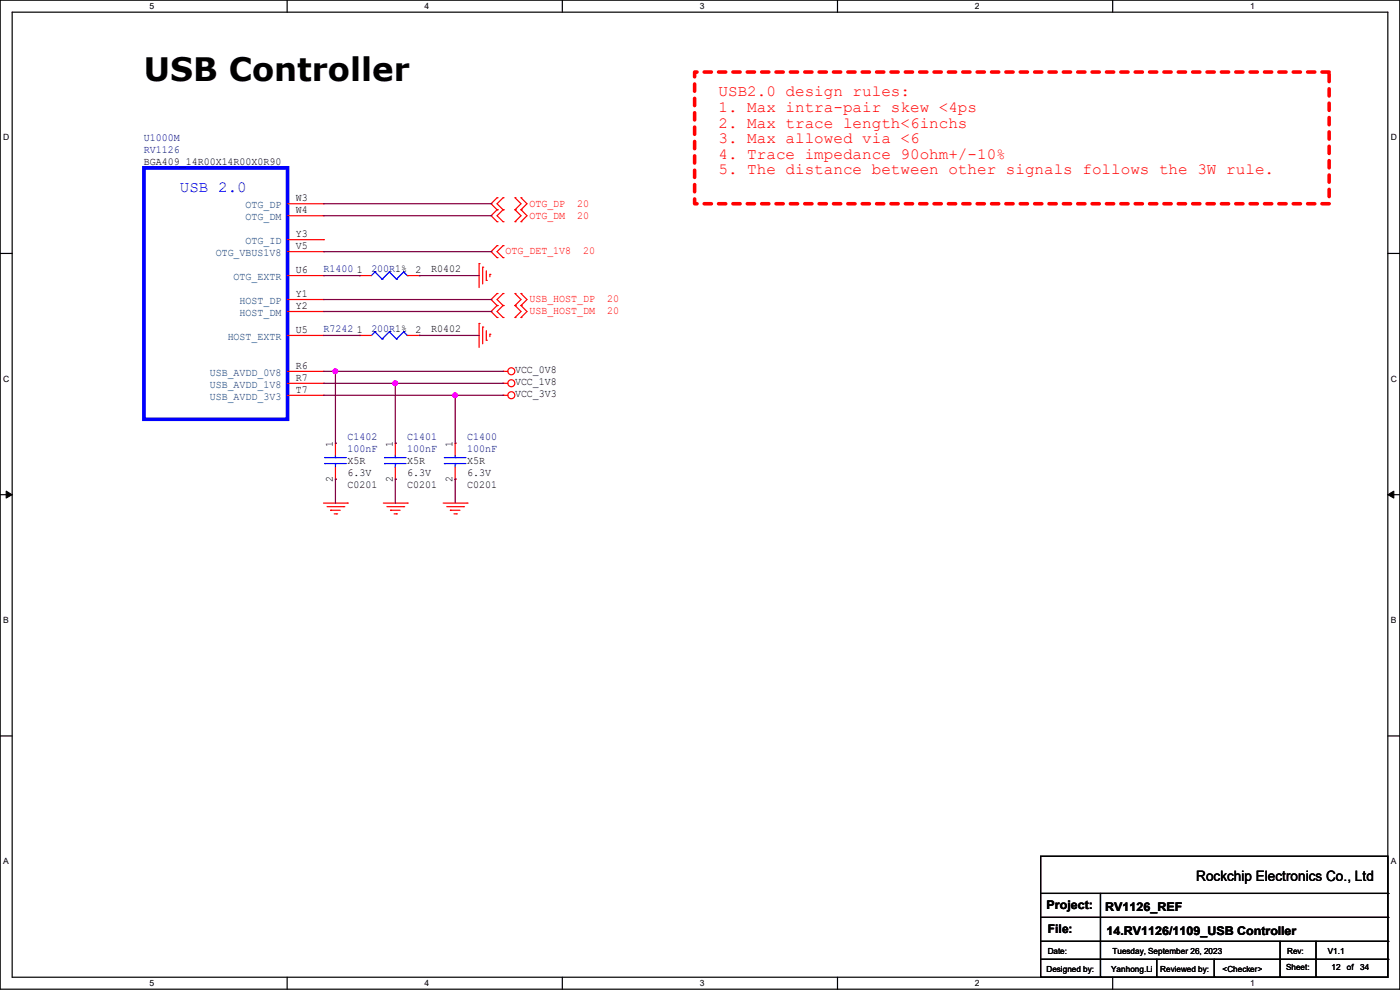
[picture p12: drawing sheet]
<svg xmlns="http://www.w3.org/2000/svg" width="297mm" height="210mm" viewBox="0 0 297 210" stroke-linecap="round" stroke-linejoin="round" font-family="sans-serif">
<path d="M0 0h297v209.8h-297zM2.6 2.6h291.8v204.7h-291.8z" fill="none" stroke="#000" stroke-width=".25"/>
<g fill="#fff">
<path d="M31.7 .3h1v2h-1z"/>
<path d="M31.7 207.6h1v1.9h-1z"/>
</g>
<path d="M60.9 0v2.6M60.9 207.3v2.5" fill="none" stroke="#000" stroke-width=".25"/>
<g fill="#fff">
<path d="M90.1 .3h1v2h-1z"/>
<path d="M90.1 207.6h1v1.9h-1z"/>
</g>
<path d="M119.3 0v2.6M119.3 207.3v2.5" fill="none" stroke="#000" stroke-width=".25"/>
<g fill="#fff">
<path d="M148.5 .3h.9v2h-.9z"/>
<path d="M148.5 207.6h.9v1.9h-.9z"/>
</g>
<path d="M177.7 0v2.6M177.7 207.3v2.5" fill="none" stroke="#000" stroke-width=".25"/>
<g fill="#fff">
<path d="M206.8 .3h1v2h-1z"/>
<path d="M206.8 207.6h1v1.9h-1z"/>
</g>
<path d="M236.1 0v2.6M236.1 207.3v2.5" fill="none" stroke="#000" stroke-width=".25"/>
<g fill="#fff">
<path d="M265.2 .3h1v2h-1z"/>
<path d="M265.2 207.6h1v1.9h-1z"/>
<path d="M.7 28.2h1.2v1.9h-1.2z"/>
<path d="M295.1 28.2h1.2v1.9h-1.2z"/>
<path d="M.7 79.3h1.2v2h-1.2z"/>
<path d="M295.1 79.3h1.2v2h-1.2z"/>
</g>
<path d="M0 53.8h2.6M294.4 53.8h2.6" fill="none" stroke="#000" stroke-width=".25"/>
<g fill="#fff">
<path d="M.7 130.5h1.2v2h-1.2z"/>
<path d="M295.1 130.5h1.1v2h-1.1z"/>
</g>
<path d="M0 104.9h2.6M294.4 104.9h2.6" fill="none" stroke="#000" stroke-width=".25"/>
<path d="M1.3 104.2l1.3 .7-1.3 .8zM294.4 104.9l1.3-.7v1.5z" fill="#000" stroke="#000" stroke-width=".21"/>
<g fill="#fff">
<path d="M.7 181.7h1.2v2h-1.2z"/>
<path d="M295.1 181.7h1.1v2h-1.1z"/>
</g>
<g fill="none" stroke="#000" stroke-width=".25">
<path d="M0 156.1h2.6M294.4 156.1h2.6M220.8 181.7h73.6v25.6h-73.6zM220.8 189.5h73.6M220.8 194.6h73.6M220.8 199.7h73.6M233.5 189.5v17.8M271.6 199.7v7.6M279.2 199.7v7.6M294.4 189.5h.1M294.4 194.6h.1M294.4 199.7h.1"/>
<path d="M220.8 203.5h73.6M233.5 207.3h.1M245.4 207.3h.1M245.4 203.5v3.8M257.6 207.3h.1M257.6 203.5v3.8M271.6 207.3h.1M279.2 207.3h.1M294.4 203.5h.1"/>
</g>
<path d="M147.4 15.3h134.6v27.9h-134.6z" fill="none" stroke="#f00" stroke-width=".76" stroke-dasharray="1.5 1.5"/>
<g fill="none" stroke="#f00" stroke-width=".25">
<path d="M61 58.5h7.6M61 45.8h7.6M61 43.2h7.6M61 50.8h7.6M61 53.4h7.6M68.6 45.8h.1M68.6 43.2h.1M68.6 50.8h.1M68.6 58.5h.1M68.6 53.4h.1M76.2 58.5h.1M76.2 58.5h2.6"/>
<path d="M86.4 58.5h2.5M88.9 58.5h.1M101.6 55.9h.1M101.6 55.9v5.1M102.4 56.7h.1M102.4 56.7v3.5M103.2 59.5h.1M103.2 57.4v2.1M103.9 58.2h.1M103.9 58.2v.5M105.5 52.1h.1M105.5 54.7h.1"/>
<path d="M105.5 44.5h.1M105.5 47h.1M105.5 42h.1M105.5 52.1l-1.3 1.3 1.3 1.3M105.5 44.5l-1.3 1.3 1.3 1.2M105.5 42l-1.3 1.2 1.3 1.3M106.7 54.7h.1M106.7 52.1h.1M106.7 47h.1M106.7 44.5h.1M106.7 42h.1M106.7 52.1l-1.2 1.3 1.2 1.3"/>
<path d="M106.7 44.5l-1.2 1.3 1.2 1.2M106.7 42l-1.2 1.2 1.2 1.3M109.3 47h.1M109.3 44.5h.1M109.3 42h.1M109.3 44.5l1.2 1.3-1.2 1.2M109.3 42l1.2 1.2-1.2 1.3M110.5 47h.1M110.5 44.5h.1M110.5 42h.1M110.5 44.5l1.3 1.3-1.3 1.2M110.5 42l1.3 1.2-1.3 1.3"/>
<path d="M61 78.8h7.6M61 71.2h7.6M61 66.1h7.6M61 63.5h7.6M68.6 66.1h.1M68.6 63.5h.1M68.6 78.8h.1M68.6 71.2h.1M76.2 71.2h.1M76.2 71.2h2.6M86.4 71.2h2.5M88.9 71.2h.1"/>
<path d="M101.6 68.6h.1M101.6 68.6v5.1M102.4 69.4h.1M102.4 69.4v3.5M103.2 72.2h.1M103.2 70.1v2.1M103.9 70.9h.1M103.9 70.9v.5M105.5 62.3h.1M105.5 64.8h.1M105.5 67.4h.1M105.5 62.3l-1.3 1.2 1.3 1.3"/>
<path d="M105.5 64.8l-1.3 1.3 1.3 1.3M106.7 78.8h.1M106.7 64.8h.1M106.7 62.3h.1M106.7 67.4h.1M106.7 78.8h1M106.7 62.3l-1.2 1.2 1.2 1.3M106.7 64.8l-1.2 1.3 1.2 1.3M109.3 64.8h.1M109.3 62.3h.1M109.3 67.4h.1M109.3 62.3l1.2 1.2-1.2 1.3"/>
<path d="M109.3 64.8l1.2 1.3-1.2 1.3M110.5 64.8h.1M110.5 62.3h.1M110.5 67.4h.1M110.5 62.3l1.3 1.2-1.3 1.3M110.5 64.8l1.3 1.3-1.3 1.3M61 81.3h7.6M61 83.9h7.6M68.6 83.9h.1M68.6 81.3h.1M71.2 94h.1M71.2 94v2.6"/>
<path d="M71.2 99.1v2.5M83.9 94h.1M83.9 94v2.6M83.9 99.1v2.5M96.6 94h.1M96.6 94v2.6M96.6 99.1v2.5M106.7 81.3h.1M106.7 83.9h.1M106.7 81.3h1M106.7 83.9h1M68.6 106.7h5.1"/>
<path d="M69.4 107.5h3.5M70.1 108.2h.1M70.1 108.2h2.1M70.9 109h.5M71.2 101.6h.1M71.4 109h.1M72.9 107.5h.1M73.7 106.7h.1M81.3 106.7h5.1M82.1 107.5h3.5M82.8 108.2h.1M82.8 108.2h2.1"/>
<path d="M83.6 109h.5M83.9 101.6h.1M84.1 109h.1M85.6 107.5h.1M86.4 106.7h.1M94 106.7h5.1M94.8 107.5h3.5M95.5 108.2h.1M95.5 108.2h2.1M96.3 109h.5M96.6 101.6h.1M96.8 109h.1"/>
<path d="M98.3 107.5h.1M99.1 106.7h.1"/>
<circle cx="108.5" cy="78.8" r=".74"/>
<circle cx="108.5" cy="81.3" r=".74"/>
<circle cx="108.5" cy="83.8" r=".74"/>
</g>
<g fill="none" stroke="#00f" stroke-width=".25">
<path d="M79.5 57.7h.1M79.5 57.7l-.7 .8M79.5 57.7l1.6 1.5M81.1 59.2h.1M82.6 57.7h.1M82.6 57.7l-1.5 1.5M82.6 57.7l1.5 1.5M84.1 59.2h.1M85.6 57.7h.1M85.6 57.7l-1.5 1.5M85.6 57.7l.8 .8M86.4 58.5h.1"/>
<path d="M79.5 70.4h.1M79.5 70.4l-.7 .8M79.5 70.4l1.6 1.5M81.1 71.9h.1M82.6 70.4h.1M82.6 70.4l-1.5 1.5M82.6 70.4l1.5 1.5M84.1 71.9h.1M85.6 70.4h.1M85.6 70.4l-1.5 1.5M85.6 70.4l.8 .8M86.4 71.2h.1"/>
<path d="M68.9 98.3h.1M68.9 97.1h.1M68.9 98.3h4.5M68.9 97.1h4.5M71.2 97.1h.1M71.2 98.3h.1M71.2 96.6v.5M71.2 98.3v.8M81.6 98.3h.1M81.6 97.1h.1M81.6 98.3h4.5M81.6 97.1h4.5"/>
<path d="M83.9 97.1h.1M83.9 98.3h.1M83.9 96.6v.5M83.9 98.3v.8M94.3 98.3h.1M94.3 97.1h.1M94.3 98.3h4.5M94.3 97.1h4.5M96.6 97.1h.1M96.6 98.3h.1M96.6 96.6v.5M96.6 98.3v.8"/>
</g>
<path d="M30.5 35.6h30.5v53.3h-30.5z" fill="none" stroke="#00f" stroke-width=".76"/>
<g fill="none" stroke="#800040" stroke-width=".25">
<path d="M68.6 53.4h35.6M68.6 58.5h7.6M68.6 45.8h35.6M68.6 43.2h35.6M76.2 58.5h.1M88.9 58.5h.1M88.9 58.5h12.7M104.2 53.4h.1M104.2 45.8h.1M104.2 43.2h.1M68.6 78.8h38.1M68.6 71.2h7.6"/>
<path d="M68.6 63.5h35.6M68.6 66.1h35.6M71.2 78.8h.1M71.2 78.8v15.2M76.2 71.2h.1M88.9 71.2h.1M88.9 71.2h12.7M104.2 63.5h.1M104.2 66.1h.1M106.7 78.8h.1M68.6 81.3h38.1M68.6 83.9h38.1"/>
<path d="M71.2 94h.1M83.9 94h.1M83.9 81.3h.1M83.9 81.3v12.7M96.6 83.9h.1M96.6 94h.1M96.6 83.9v10.1M106.7 81.3h.1M106.7 83.9h.1M71.2 101.6h.1M71.2 101.6v5.1M83.9 101.6h.1"/>
<path d="M83.9 101.6v5.1M96.6 101.6h.1M96.6 101.6v5.1"/>
</g>
<g fill="#f0f" stroke="#f0f" stroke-width=".25">
<circle cx="83.8" cy="81.3" r=".49"/>
<circle cx="96.5" cy="83.8" r=".49"/>
<circle cx="71.1" cy="78.8" r=".49"/>
</g>
<text font-size="6.9" x="30.5" y="17.1">USB Controller</text>
<g font-size="3.3" fill="#f00">
<text x="152.4" y="20.4">USB2.0 design rules:</text>
<text x="152.4" y="23.7">1. Max intra-pair skew &lt;4ps</text>
<text x="152.4" y="27.1">2. Max trace length&lt;6inchs</text>
<text x="152.4" y="30.4">3. Max allowed via &lt;6</text>
<text x="152.4" y="33.7">4. Trace impedance 90ohm+/-10%</text>
<text x="152.4" y="37">5. The distance between other signals follows the 3W rule.</text>
</g>
<text font-size="3.3" fill="#00f" x="38.1" y="40.8">USB 2.0</text>
<text font-size="3" x="253.8" y="186.9">Rockchip Electronics Co., Ltd</text>
<g font-size="2.5">
<text x="222" y="192.9">Project:</text>
<text x="222.3" y="198">File:</text>
<text x="234.5" y="193.2">RV1126_REF</text>
<text x="234.7" y="198.2">14.RV1126/1109_USB Controller</text>
</g>
<g font-size="2.3" fill="#000080">
<text x="30.5" y="29.8">U1000M</text>
<text x="30.5" y="32.4">RV1126</text>
<text x="68.6" y="57.8">R1400</text>
<text x="78.8" y="57.8">200R1%</text>
<text x="68.6" y="70.5">R7242</text>
<text x="78.8" y="70.5">200R1%</text>
<text x="73.7" y="93.3">C1402</text>
<text x="73.7" y="95.9">100nF</text>
<text x="86.4" y="93.3">C1401</text>
<text x="86.4" y="95.9">100nF</text>
<text x="99.1" y="93.3">C1400</text>
<text x="99.1" y="95.9">100nF</text>
</g>
<g font-size="2.3">
<text x="30.5" y="34.9">BGA409_14R00X14R00X0R90</text>
<text x="62.8" y="45.2">W4</text>
<text x="62.8" y="42.7">W3</text>
<text x="62.8" y="50.3">Y3</text>
<text x="62.8" y="52.8">V5</text>
<text x="62.8" y="57.9">U6</text>
<text x="75.7" y="57.9">1</text>
<text x="88.2" y="57.9">2</text>
<text x="91.5" y="57.8">R0402</text>
<text x="62.8" y="65.5">Y2</text>
<text x="62.8" y="63">Y1</text>
<text x="62.8" y="70.6">U5</text>
<text x="75.7" y="70.6">1</text>
<text x="88.2" y="70.6">2</text>
<text x="91.5" y="70.5">R0402</text>
<text x="62.8" y="83.3">T7</text>
<text x="62.8" y="80.8">R7</text>
<text x="62.8" y="78.2">R6</text>
<text x="109.3" y="79.1">VCC_0V8</text>
<text x="109.3" y="81.7">VCC_1V8</text>
<text x="109.3" y="84.2">VCC_3V3</text>
<text x="70.6" y="94.8" transform="rotate(-90 70.6 94.8)">1</text>
<text x="83.3" y="94.8" transform="rotate(-90 83.3 94.8)">1</text>
<text x="96" y="94.8" transform="rotate(-90 96 94.8)">1</text>
<text x="73.7" y="98.4">X5R</text>
<text x="73.7" y="101">6.3V</text>
<text x="86.4" y="98.4">X5R</text>
<text x="86.4" y="101">6.3V</text>
<text x="99.1" y="98.4">X5R</text>
<text x="99.1" y="101">6.3V</text>
<text x="70.6" y="102.2" transform="rotate(-90 70.6 102.2)">2</text>
<text x="73.7" y="103.5">C0201</text>
<text x="83.3" y="102.2" transform="rotate(-90 83.3 102.2)">2</text>
<text x="86.4" y="103.5">C0201</text>
<text x="96" y="102.2" transform="rotate(-90 96 102.2)">2</text>
<text x="99.1" y="103.5">C0201</text>
</g>
<g font-size="2.3" fill="#004080">
<text x="52.1" y="46.7">OTG_DM</text>
<text x="52.1" y="44.2">OTG_DP</text>
<text x="52.1" y="51.8">OTG_ID</text>
<text x="45.8" y="54.3">OTG_VBUS1V8</text>
<text x="49.6" y="59.4">OTG_EXTR</text>
<text x="50.8" y="64.5">HOST_DP</text>
<text x="50.8" y="67">HOST_DM</text>
<text x="48.3" y="72.1">HOST_EXTR</text>
<text x="44.5" y="82.3">USB_AVDD_1V8</text>
<text x="44.5" y="79.7">USB_AVDD_0V8</text>
<text x="44.5" y="84.8">USB_AVDD_3V3</text>
</g>
<g font-size="2.3" fill="#f00">
<text x="112.3" y="46.4">OTG_DM</text>
<text x="112.3" y="43.8">OTG_DP</text>
<text x="122.5" y="46.4">20</text>
<text x="122.5" y="43.8">20</text>
<text x="107.2" y="54">OTG_DET_1V8</text>
<text x="123.7" y="54">20</text>
<text x="112.3" y="64.1">USB_HOST_DP</text>
<text x="128.8" y="64.1">20</text>
<text x="112.3" y="66.7">USB_HOST_DM</text>
<text x="128.8" y="66.7">20</text>
</g>
<g font-size="1.8">
<text x="31.7" y="1.9">5</text>
<text x="90.1" y="1.9">4</text>
<text x="148.5" y="1.9">3</text>
<text x="206.8" y="1.9">2</text>
<text x="265.2" y="1.9">1</text>
<text x=".7" y="29.8">D</text>
<text x="295.1" y="29.8">D</text>
<text x=".7" y="80.9">C</text>
<text x="295.1" y="80.9">C</text>
<text x=".7" y="132.1">B</text>
<text x="295.1" y="132.1">B</text>
<text x=".7" y="183.3">A</text>
<text x="295.1" y="183.3">A</text>
<text x="222.3" y="202.3">Date:</text>
<text x="236" y="202.3">Tuesday, September 26, 2023</text>
<text x="273.1" y="202.3">Rev:</text>
<text x="281.7" y="202.3">V1.1</text>
<text x="31.7" y="209.2">5</text>
<text x="90.1" y="209.2">4</text>
<text x="148.5" y="209.2">3</text>
<text x="206.8" y="209.2">2</text>
<text x="222" y="206.1">Designed by:</text>
<text x="235.7" y="206.1">Yanhong.Li</text>
<text x="246.2" y="206.1">Reviewed by:</text>
<text x="259.4" y="206.1">&lt;Checker&gt;</text>
<text x="265.2" y="209.2">1</text>
<text x="272.8" y="205.9">Sheet:</text>
<text x="282.5" y="205.9">12</text>
<text x="285.7" y="205.9">of</text>
<text x="288.6" y="205.9">34</text>
</g>
</svg>
